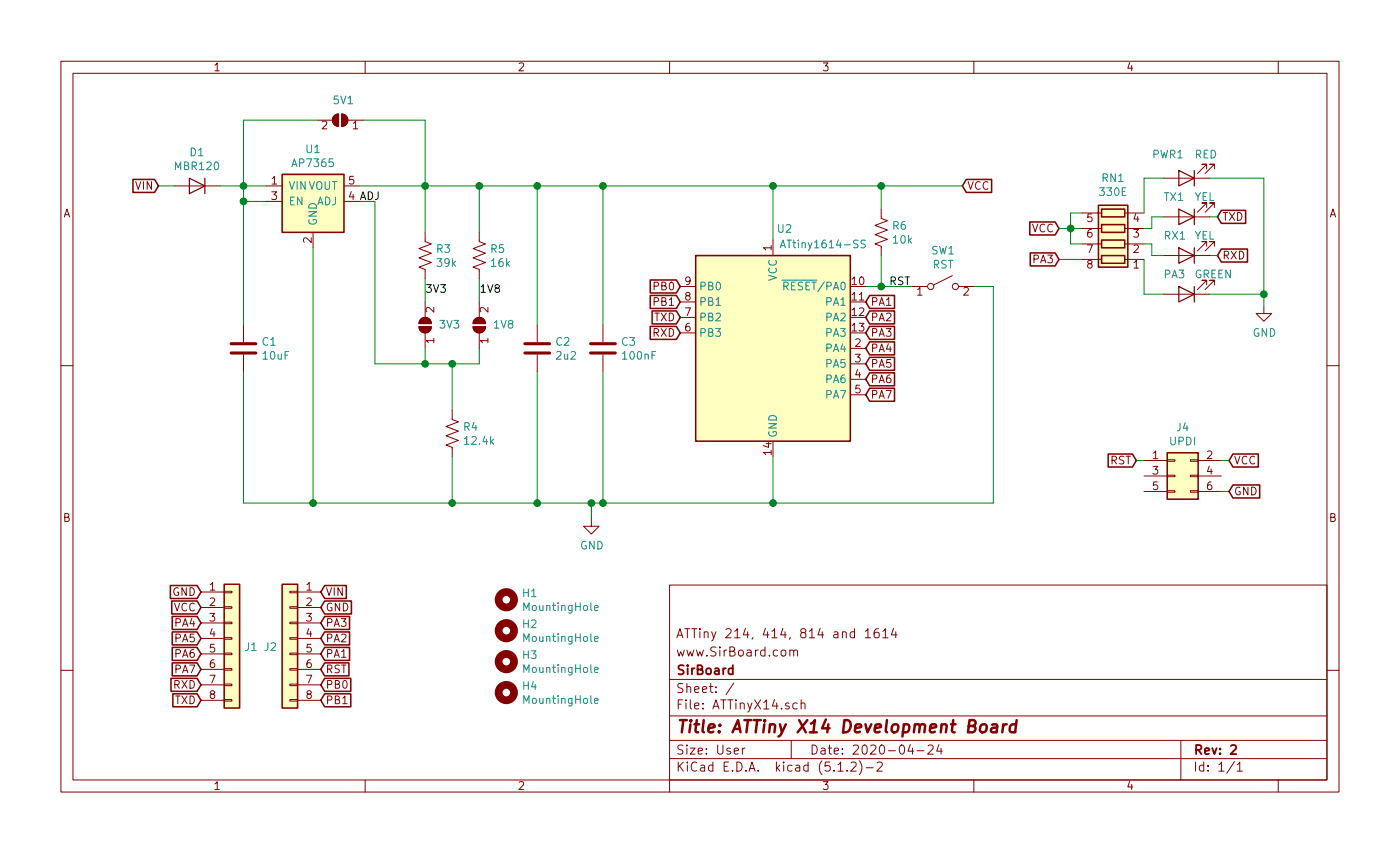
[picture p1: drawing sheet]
EESchema Schematic File Version 4
LIBS:ATTinyX14-cache
EELAYER 29 0
EELAYER END
$Descr User 9055 5512
encoding utf-8
Sheet 1 1
Title "ATTiny X14 Development Board "
Date "2020-04-24"
Rev "2"
Comp "SirBoard"
Comment1 "www.SirBoard.com"
Comment2 "ATTiny 214, 414, 814 and 1614"
Comment3 ""
Comment4 ""
$EndDescr
$Comp
L Connector_Generic:Conn_02x03_Odd_Even J4
U 1 1
P 7600 3075
F 0 "J4" H 7650 3392 50  0000 C CNN
F 1 "UPDI" H 7650 3301 50  0000 C CNN
F 2 "Connector_PinHeader_2.54mm:PinHeader_2x03_P2.54mm_Vertical" H 7600 3075 50  0001 C CNN
F 3 "~" H 7600 3075 50  0001 C CNN
	1    7600 3075
	1    0    0    -1  
$EndComp
Wire Wire Line
	7350 2975 7400 2975
Wire Wire Line
	7950 3175 7900 3175
Wire Wire Line
	1575 1200 1575 1300
Connection ~ 1575 1200
Wire Wire Line
	3475 2400 3475 3250
Wire Wire Line
	3475 1200 3475 2100
Text GLabel 1300 3825 0    50   Input ~ 0
GND
Text GLabel 5600 2050 2    50   Input ~ 0
PA2
Text GLabel 7950 2975 2    50   Input ~ 0
VCC
Wire Wire Line
	7950 2975 7900 2975
Text GLabel 7950 3175 2    50   Input ~ 0
GND
Text GLabel 7350 2975 0    50   Input ~ 0
RST
Text GLabel 2075 3925 2    50   Input ~ 0
GND
Text GLabel 5600 1950 2    50   Input ~ 0
PA1
Wire Wire Line
	1575 1200 1725 1200
Text GLabel 5600 2550 2    50   Input ~ 0
PA7
Text GLabel 5600 2450 2    50   Input ~ 0
PA6
Text GLabel 1300 4325 0    50   Input ~ 0
PA7
Text GLabel 1300 4225 0    50   Input ~ 0
PA6
Text GLabel 2075 4225 2    50   Input ~ 0
PA1
Text GLabel 2075 4325 2    50   Input ~ 0
RST
Text GLabel 2075 4125 2    50   Input ~ 0
PA2
Text GLabel 2075 4025 2    50   Input ~ 0
PA3
Wire Wire Line
	1575 2400 1575 3250
Wire Wire Line
	1575 3250 2025 3250
Connection ~ 2925 2350
Wire Wire Line
	2925 2650 2925 2350
$Comp
L Device:R_US R4
U 1 1
P 2925 2800
F 0 "R4" H 2993 2845 50  0000 L CNN
F 1 "12.4k" H 2993 2755 50  0000 L CNN
F 2 "Resistor_SMD:R_0603_1608Metric" V 2965 2790 50  0001 C CNN
F 3 "~" H 2925 2800 50  0001 C CNN
F 4 "C139128" H 2925 2800 50  0001 C CNN "Part"
	1    2925 2800
	1    0    0    -1  
$EndComp
Connection ~ 3825 3250
Wire Wire Line
	2925 2950 2925 3250
Connection ~ 2925 3250
Wire Wire Line
	2925 3250 3475 3250
Wire Wire Line
	1725 1300 1575 1300
Connection ~ 1575 1300
Wire Wire Line
	1575 1300 1575 2100
Wire Wire Line
	2025 1600 2025 3250
Connection ~ 2025 3250
Wire Wire Line
	2025 3250 2925 3250
Wire Wire Line
	2325 1300 2425 1300
Wire Wire Line
	2425 1300 2425 2350
$Comp
L SirBoard_Library:AP7365 U1
U 1 1
P 1975 2050
F 0 "U1" H 2025 3140 50  0000 C CNN
F 1 "AP7365" H 2025 3050 50  0000 C CNN
F 2 "Package_TO_SOT_SMD:SOT-23-5" H 2025 3050 50  0001 C CNN
F 3 "https://datasheet.lcsc.com/szlcsc/1804171930_Diodes-Incorporated-AP7365-33WG-7_C150742.pdf" H 2025 3050 50  0001 C CNN
F 4 "C264087" H 1975 2050 50  0001 C CNN "Part"
	1    1975 2050
	1    0    0    -1  
$EndComp
$Comp
L Device:C C1
U 1 1
P 1575 2250
F 0 "C1" H 1690 2295 50  0000 L CNN
F 1 "10uF" H 1690 2205 50  0000 L CNN
F 2 "Capacitor_SMD:C_0805_2012Metric" H 1613 2100 50  0001 C CNN
F 3 "~" H 1575 2250 50  0001 C CNN
F 4 "C95841" H 1575 2250 50  0001 C CNN "Part"
	1    1575 2250
	1    0    0    -1  
$EndComp
$Comp
L power:GND #PWR0101
U 1 1
P 3825 3350
F 0 "#PWR0101" H 3825 3100 50  0001 C CNN
F 1 "GND" H 3829 3178 50  0000 C CNN
F 2 "" H 3825 3350 50  0001 C CNN
F 3 "" H 3825 3350 50  0001 C CNN
	1    3825 3350
	1    0    0    -1  
$EndComp
Wire Wire Line
	3825 3350 3825 3250
$Comp
L Mechanical:MountingHole H4
U 1 1
P 3275 4475
F 0 "H4" H 3375 4520 50  0000 L CNN
F 1 "MountingHole" H 3375 4430 50  0000 L CNN
F 2 "SirBoardLibrary:MountingHole_M2.5_SirBoard" H 3275 4475 50  0001 C CNN
F 3 "~" H 3275 4475 50  0001 C CNN
	1    3275 4475
	1    0    0    -1  
$EndComp
$Comp
L Mechanical:MountingHole H3
U 1 1
P 3275 4275
F 0 "H3" H 3375 4320 50  0000 L CNN
F 1 "MountingHole" H 3375 4230 50  0000 L CNN
F 2 "SirBoardLibrary:MountingHole_M2.5_SirBoard" H 3275 4275 50  0001 C CNN
F 3 "~" H 3275 4275 50  0001 C CNN
	1    3275 4275
	1    0    0    -1  
$EndComp
$Comp
L Mechanical:MountingHole H2
U 1 1
P 3275 4075
F 0 "H2" H 3375 4120 50  0000 L CNN
F 1 "MountingHole" H 3375 4030 50  0000 L CNN
F 2 "SirBoardLibrary:MountingHole_M2.5_SirBoard" H 3275 4075 50  0001 C CNN
F 3 "~" H 3275 4075 50  0001 C CNN
	1    3275 4075
	1    0    0    -1  
$EndComp
$Comp
L Mechanical:MountingHole H1
U 1 1
P 3275 3875
F 0 "H1" H 3375 3920 50  0000 L CNN
F 1 "MountingHole" H 3375 3830 50  0000 L CNN
F 2 "SirBoardLibrary:MountingHole_M2.5_SirBoard" H 3275 3875 50  0001 C CNN
F 3 "~" H 3275 3875 50  0001 C CNN
	1    3275 3875
	1    0    0    -1  
$EndComp
Wire Wire Line
	2925 2350 3100 2350
$Comp
L Device:R_US R5
U 1 1
P 3100 1650
F 0 "R5" H 3168 1695 50  0000 L CNN
F 1 "16k" H 3168 1605 50  0000 L CNN
F 2 "Resistor_SMD:R_0603_1608Metric" V 3140 1640 50  0001 C CNN
F 3 "~" H 3100 1650 50  0001 C CNN
F 4 "C4210" H 3100 1650 50  0001 C CNN "Part"
	1    3100 1650
	1    0    0    -1  
$EndComp
$Comp
L Jumper:SolderJumper_2_Open 1V8
U 1 1
P 3100 2100
F 0 "1V8" V 3100 2013 50  0000 R CNN
F 1 "SolderJumper_2_Open" H 3100 2213 50  0001 C CNN
F 2 "Jumper:SolderJumper-2_P1.3mm_Open_RoundedPad1.0x1.5mm" H 3100 2100 50  0001 C CNN
F 3 "~" H 3100 2100 50  0001 C CNN
	1    3100 2100
	0    -1   -1   0   
$EndComp
Wire Wire Line
	3100 2350 3100 2250
Wire Wire Line
	3100 1800 3100 1950
Wire Wire Line
	3100 1200 3100 1500
$Comp
L Device:R_US R3
U 1 1
P 2750 1650
F 0 "R3" H 2818 1695 50  0000 L CNN
F 1 "39k" H 2818 1605 50  0000 L CNN
F 2 "Resistor_SMD:R_0603_1608Metric" V 2790 1640 50  0001 C CNN
F 3 "~" H 2750 1650 50  0001 C CNN
F 4 "C103426" H 2750 1650 50  0001 C CNN "Part"
	1    2750 1650
	1    0    0    -1  
$EndComp
$Comp
L Jumper:SolderJumper_2_Open 3V3
U 1 1
P 2750 2100
F 0 "3V3" V 2750 2013 50  0000 R CNN
F 1 "SolderJumper_2_Open" H 2750 2213 50  0001 C CNN
F 2 "Jumper:SolderJumper-2_P1.3mm_Open_RoundedPad1.0x1.5mm" H 2750 2100 50  0001 C CNN
F 3 "~" H 2750 2100 50  0001 C CNN
	1    2750 2100
	0    -1   -1   0   
$EndComp
Wire Wire Line
	2750 2350 2750 2250
Wire Wire Line
	2750 1800 2750 1950
Wire Wire Line
	2750 1500 2750 1200
Wire Wire Line
	2325 1200 2750 1200
Wire Wire Line
	2425 2350 2750 2350
Connection ~ 2750 1200
Connection ~ 2750 2350
Wire Wire Line
	2750 2350 2925 2350
Connection ~ 3100 1200
Wire Wire Line
	3100 1200 3475 1200
Wire Wire Line
	2750 1200 3100 1200
Wire Wire Line
	1575 1200 1575 775 
Wire Wire Line
	1575 775  2050 775 
Wire Wire Line
	2350 775  2750 775 
Wire Wire Line
	2750 775  2750 1200
Text GLabel 2075 3825 2    50   Input ~ 0
VIN
Text GLabel 1300 3925 0    50   Input ~ 0
VCC
Text Label 2325 1300 0    50   ~ 0
ADJ
Text Label 2750 1900 0    50   ~ 0
3V3
Text Label 3100 1900 0    50   ~ 0
1V8
$Comp
L Device:C C3
U 1 1
P 3900 2250
F 0 "C3" H 4015 2295 50  0000 L CNN
F 1 "100nF" H 4015 2205 50  0000 L CNN
F 2 "Capacitor_SMD:C_0603_1608Metric" H 3938 2100 50  0001 C CNN
F 3 "~" H 3900 2250 50  0001 C CNN
F 4 "C42998" H 3900 2250 50  0001 C CNN "Part"
	1    3900 2250
	1    0    0    -1  
$EndComp
Wire Wire Line
	3900 2100 3900 1200
Wire Wire Line
	3900 2400 3900 3250
Text GLabel 1025 1200 0    50   Input ~ 0
VIN
Wire Wire Line
	1025 1200 1125 1200
$Comp
L Device:C C2
U 1 1
P 3475 2250
F 0 "C2" H 3590 2295 50  0000 L CNN
F 1 "2u2" H 3590 2205 50  0000 L CNN
F 2 "Capacitor_SMD:C_0805_2012Metric" H 3513 2100 50  0001 C CNN
F 3 "~" H 3475 2250 50  0001 C CNN
F 4 "C28234" H 3475 2250 50  0001 C CNN "Part"
	1    3475 2250
	1    0    0    -1  
$EndComp
$Comp
L Device:D D1
U 1 1
P 1275 1200
F 0 "D1" H 1275 986 50  0000 C CNN
F 1 "MBR120" H 1275 1076 50  0000 C CNN
F 2 "Diode_SMD:D_SOD-123" H 1275 1200 50  0001 C CNN
F 3 "https://datasheet.lcsc.com/szlcsc/SK-MBR120LSF_C130880.pdf" H 1275 1200 50  0001 C CNN
F 4 "C130880" H 1275 1200 50  0001 C CNN "Part"
	1    1275 1200
	-1   0    0    1   
$EndComp
Wire Wire Line
	1425 1200 1575 1200
$Comp
L MCU_Microchip_ATtiny:ATtiny1614-SS U2
U 1 1
P 5000 2250
F 0 "U2" H 5075 3025 50  0000 C CNN
F 1 "ATtiny1614-SS" H 5325 2925 50  0000 C CNN
F 2 "Package_SO:SOIC-14_3.9x8.7mm_P1.27mm" H 5000 2250 50  0001 C CIN
F 3 "http://ww1.microchip.com/downloads/en/DeviceDoc/ATtiny1614-data-sheet-40001995A.pdf" H 5000 2250 50  0001 C CNN
	1    5000 2250
	1    0    0    -1  
$EndComp
Wire Wire Line
	5000 1550 5000 1200
Wire Wire Line
	5000 2950 5000 3250
Text GLabel 4400 1850 0    50   Input ~ 0
PB0
Text GLabel 4400 1950 0    50   Input ~ 0
PB1
Text GLabel 5600 2250 2    50   Input ~ 0
PA4
Text GLabel 5600 2350 2    50   Input ~ 0
PA5
Text GLabel 5600 2150 2    50   Input ~ 0
PA3
$Comp
L Switch:SW_SPST SW1
U 1 1
P 6100 1850
F 0 "SW1" H 6100 2085 50  0000 C CNN
F 1 "RST" H 6100 1994 50  0000 C CNN
F 2 "Button_Switch_SMD:SW_SPST_B3U-1000P" H 6100 1850 50  0001 C CNN
F 3 "~" H 6100 1850 50  0001 C CNN
	1    6100 1850
	1    0    0    -1  
$EndComp
Text GLabel 6225 1200 2    50   Input ~ 0
VCC
Wire Wire Line
	5000 1200 5700 1200
Connection ~ 5700 1200
Wire Wire Line
	5700 1200 6225 1200
$Comp
L Device:R_US R6
U 1 1
P 5700 1500
F 0 "R6" H 5768 1545 50  0000 L CNN
F 1 "10k" H 5768 1455 50  0000 L CNN
F 2 "Resistor_SMD:R_0603_1608Metric" V 5740 1490 50  0001 C CNN
F 3 "~" H 5700 1500 50  0001 C CNN
F 4 "C99198" H 5700 1500 50  0001 C CNN "Part"
	1    5700 1500
	1    0    0    -1  
$EndComp
Wire Wire Line
	5700 1200 5700 1350
Wire Wire Line
	5700 1650 5700 1850
Wire Wire Line
	5700 1850 5900 1850
Wire Wire Line
	5700 1850 5600 1850
Connection ~ 5700 1850
Text Label 5750 1850 0    50   ~ 0
RST
Wire Wire Line
	6300 1850 6425 1850
Wire Wire Line
	6425 1850 6425 3250
Text GLabel 2075 4425 2    50   Input ~ 0
PB0
Text GLabel 2075 4525 2    50   Input ~ 0
PB1
Text GLabel 1300 4525 0    50   Input ~ 0
TXD
Text GLabel 1300 4425 0    50   Input ~ 0
RXD
Text GLabel 1300 4025 0    50   Input ~ 0
PA4
Text GLabel 1300 4125 0    50   Input ~ 0
PA5
$Comp
L Connector_Generic:Conn_01x08 J1
U 1 1
P 1500 4125
F 0 "J1" H 1579 4072 50  0000 L CNN
F 1 "Conn_01x08" H 1579 4027 50  0001 L CNN
F 2 "Connector_PinHeader_2.54mm:PinHeader_1x08_P2.54mm_Vertical" H 1500 4125 50  0001 C CNN
F 3 "~" H 1500 4125 50  0001 C CNN
	1    1500 4125
	1    0    0    -1  
$EndComp
$Comp
L Connector_Generic:Conn_01x08 J2
U 1 1
P 1875 4125
F 0 "J2" H 1954 4072 50  0000 L CNN
F 1 "Conn_01x08" H 1954 4027 50  0001 L CNN
F 2 "Connector_PinHeader_2.54mm:PinHeader_1x08_P2.54mm_Vertical" H 1875 4125 50  0001 C CNN
F 3 "~" H 1875 4125 50  0001 C CNN
	1    1875 4125
	-1   0    0    -1  
$EndComp
$Comp
L Jumper:SolderJumper_2_Open 5V1
U 1 1
P 2200 775
F 0 "5V1" H 2250 650 50  0000 R CNN
F 1 "SolderJumper_2_Open" H 2200 888 50  0001 C CNN
F 2 "Jumper:SolderJumper-2_P1.3mm_Open_RoundedPad1.0x1.5mm" H 2200 775 50  0001 C CNN
F 3 "~" H 2200 775 50  0001 C CNN
	1    2200 775 
	-1   0    0    1   
$EndComp
$Comp
L Device:LED PWR1
U 1 1
P 7675 1150
F 0 "PWR1" H 7900 1000 50  0000 R CNN
F 1 "RED" H 7625 1000 50  0000 R CNN
F 2 "LED_SMD:LED_0603_1608Metric" H 7675 1150 50  0001 C CNN
F 3 "~" H 7675 1150 50  0001 C CNN
F 4 "C118330" V 7675 1150 50  0001 C CNN "Part"
	1    7675 1150
	-1   0    0    1   
$EndComp
$Comp
L Device:LED RX1
U 1 1
P 7675 1650
F 0 "RX1" H 7825 1525 50  0000 R CNN
F 1 "YEL" H 7625 1525 50  0000 R CNN
F 2 "LED_SMD:LED_0603_1608Metric" H 7675 1650 50  0001 C CNN
F 3 "~" H 7675 1650 50  0001 C CNN
F 4 "C165981" V 7675 1650 50  0001 C CNN "Part"
	1    7675 1650
	-1   0    0    1   
$EndComp
$Comp
L Device:LED TX1
U 1 1
P 7675 1400
F 0 "TX1" H 7825 1275 50  0000 R CNN
F 1 "YEL" H 7625 1275 50  0000 R CNN
F 2 "LED_SMD:LED_0603_1608Metric" H 7675 1400 50  0001 C CNN
F 3 "~" H 7675 1400 50  0001 C CNN
F 4 "C165981" V 7675 1400 50  0001 C CNN "Part"
	1    7675 1400
	-1   0    0    1   
$EndComp
$Comp
L Device:R_Pack04 RN1
U 1 1
P 7200 1475
F 0 "RN1" V 7522 1475 50  0000 C CNN
F 1 "330E" V 7432 1475 50  0000 C CNN
F 2 "Resistor_SMD:R_Array_Convex_4x0603" V 7475 1475 50  0001 C CNN
F 3 "~" H 7200 1475 50  0001 C CNN
	1    7200 1475
	0    -1   -1   0   
$EndComp
$Comp
L Device:LED PA3
U 1 1
P 7675 1900
F 0 "PA3" H 7825 1775 50  0000 R CNN
F 1 "GREEN" H 7625 1775 50  0000 R CNN
F 2 "LED_SMD:LED_0603_1608Metric" H 7675 1900 50  0001 C CNN
F 3 "~" H 7675 1900 50  0001 C CNN
F 4 "C205443" V 7675 1900 50  0001 C CNN "Part"
	1    7675 1900
	-1   0    0    1   
$EndComp
Wire Wire Line
	5000 3250 6425 3250
Wire Wire Line
	3825 3250 3900 3250
Text GLabel 6850 1675 0    50   Input ~ 0
PA3
Text GLabel 4400 2150 0    50   Input ~ 0
RXD
Text GLabel 4400 2050 0    50   Input ~ 0
TXD
Text GLabel 6850 1475 0    50   Input ~ 0
VCC
Wire Wire Line
	7000 1575 6925 1575
Wire Wire Line
	6925 1475 7000 1475
Wire Wire Line
	6925 1475 6850 1475
Wire Wire Line
	6925 1475 6925 1375
Wire Wire Line
	6925 1375 7000 1375
Connection ~ 6925 1475
Wire Wire Line
	6925 1475 6925 1575
Wire Wire Line
	6850 1675 7000 1675
Wire Wire Line
	7400 1375 7400 1150
Wire Wire Line
	7400 1150 7525 1150
Wire Wire Line
	7400 1475 7450 1475
Wire Wire Line
	7450 1475 7450 1400
Wire Wire Line
	7450 1400 7525 1400
Wire Wire Line
	7400 1575 7450 1575
Wire Wire Line
	7450 1575 7450 1650
Wire Wire Line
	7450 1650 7525 1650
Wire Wire Line
	7400 1675 7400 1900
Wire Wire Line
	7400 1900 7525 1900
$Comp
L power:GND #PWR0102
U 1 1
P 8175 1975
F 0 "#PWR0102" H 8175 1725 50  0001 C CNN
F 1 "GND" H 8179 1803 50  0000 C CNN
F 2 "" H 8175 1975 50  0001 C CNN
F 3 "" H 8175 1975 50  0001 C CNN
	1    8175 1975
	1    0    0    -1  
$EndComp
Wire Wire Line
	8175 1975 8175 1900
Wire Wire Line
	8175 1900 7825 1900
Wire Wire Line
	8175 1150 7825 1150
Connection ~ 8175 1900
Wire Wire Line
	8175 1900 8175 1150
Text GLabel 7875 1650 2    50   Input ~ 0
RXD
Text GLabel 7875 1400 2    50   Input ~ 0
TXD
Wire Wire Line
	7875 1650 7825 1650
Wire Wire Line
	7825 1400 7875 1400
Connection ~ 3475 1200
Connection ~ 3475 3250
Wire Wire Line
	3475 3250 3825 3250
Wire Wire Line
	3475 1200 3900 1200
Connection ~ 3900 1200
Connection ~ 3900 3250
Wire Wire Line
	3900 1200 5000 1200
Connection ~ 5000 1200
Wire Wire Line
	3900 3250 5000 3250
Connection ~ 5000 3250
$EndSCHEMATC
